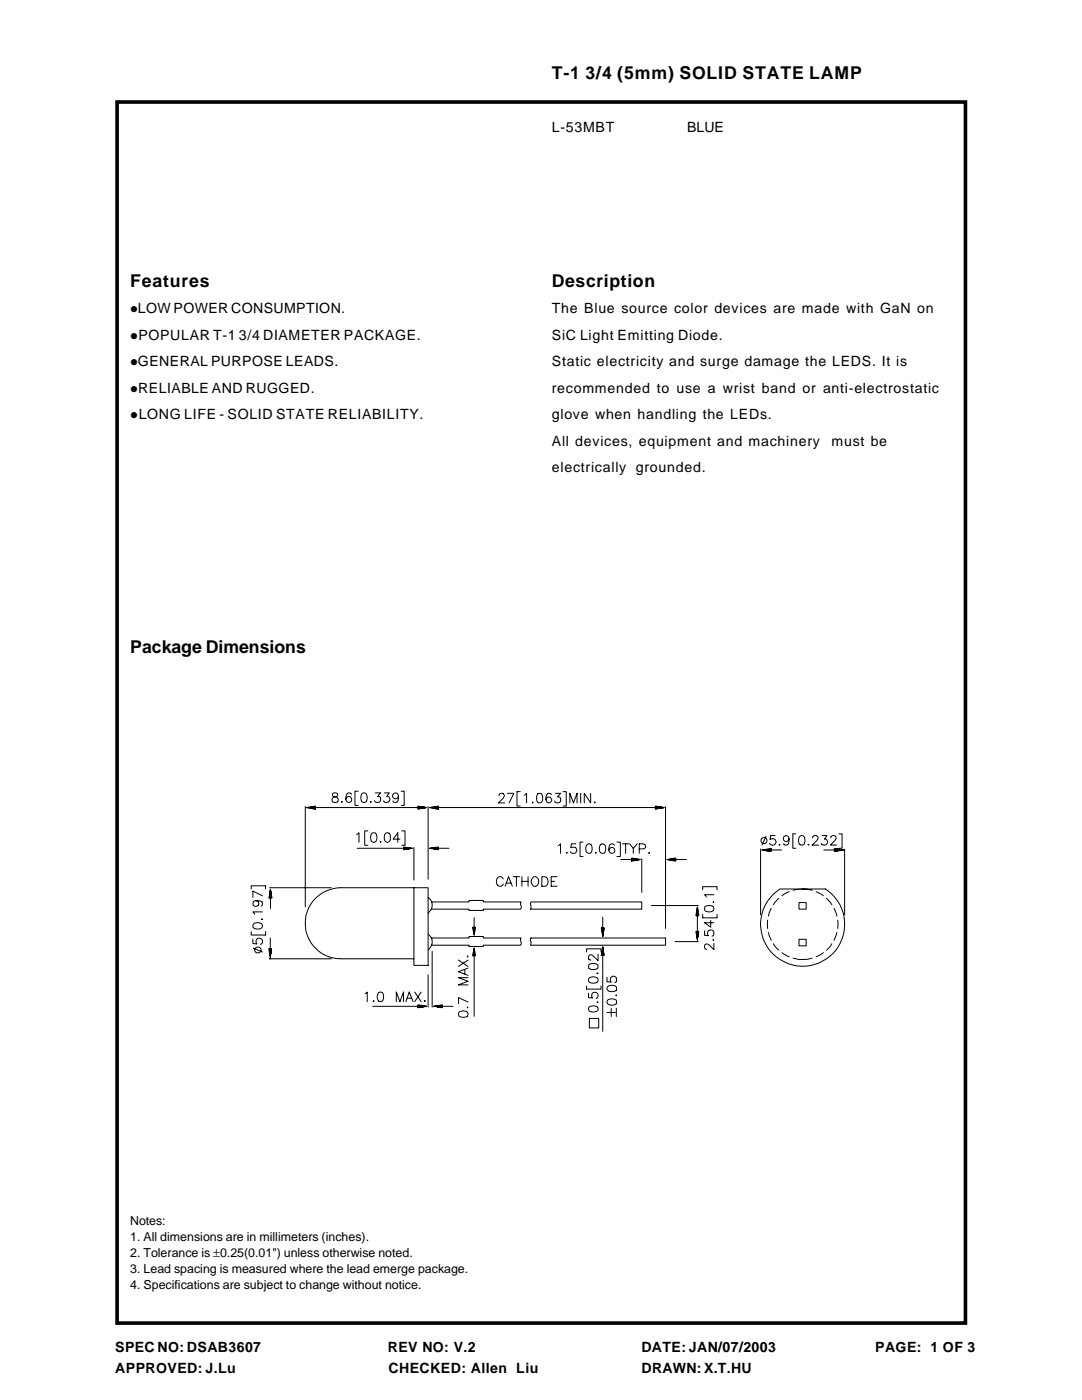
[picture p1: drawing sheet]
<svg xmlns="http://www.w3.org/2000/svg" width="216mm" height="279mm" viewBox="0 0 216 279" stroke-linecap="round" stroke-linejoin="round" font-family="sans-serif">
<path d="M23.4 20.4h169.2v243.6h-169.2z" fill="none" stroke="#000" stroke-width=".72" stroke-linecap="butt"/>
<path d="M48.5 156.2h122.5v51.5h-122.5z" fill="#fff" stroke="#fff" stroke-width=".2"/>
<g fill="none" stroke="#000" stroke-width=".2">
<path d="M66.4 158.3l-.1 .4 .3 .3a.69 .69 0 0 1 .7 .3 .69 .69 0 0 1 0 .8 .66 .66 0 0 1-.7 0 .66 .66 0 0 1-.3-.6 .99 .99 0 0 1 1-.6l.1-.4a.66 .66 0 0 0-1-.2zM68.2 159.9l.1 .2h-.1zM70.1 158.5a.53 .53 0 0 0-.8-.2 1.06 1.06 0 0 0 .4 1.8 .59 .59 0 0 0 .5-.6 .59 .59 0 0 0-.6-.5 .59 .59 0 0 0-.6 .5M71.5 157.9h-.7v2.8h.7M72.3 158.3a.59 .59 0 0 1 .9 .3 .94 .94 0 0 1-.6 1.5 .83 .83 0 0 1-.6-1.1zM74 159.9v.2zM74.9 158.2h1l-.5 .8a.61 .61 0 0 1 .6 .7 .61 .61 0 0 1-.9 .4l-.4-.3M76.7 158.2h1l-.5 .8a.62 .62 0 0 1 .4 1 .62 .62 0 0 1-1.1-.2M79.5 158.9a.59 .59 0 0 0-.6-.7 .59 .59 0 0 0-.6 .7 .59 .59 0 0 0 .6 .5 .59 .59 0 0 0 .6-.5 .87 .87 0 0 1-.7 1.2h-.3l-.1-.2M80.1 157.9h.5v2.8h-.5M99.6 158.8v-.3a.58 .58 0 0 1 .6-.2 .58 .58 0 0 1 .4 .4l-.2 .6-1 .9h1.3M101.3 158.3h1.2l-.9 1.9"/>
<path d="M103.8 158h-.6v2.9h.6M104.6 158.7l.5-.4v1.9M107.3 158.4a.61 .61 0 0 1 .9 .3 .96 .96 0 0 1-.6 1.5 1.06 1.06 0 0 1-.5-1.5zM110 158.6a.5 .5 0 0 0-.8-.2 1.08 1.08 0 0 0 .4 1.8 .58 .58 0 0 0 .5-.6 .58 .58 0 0 0-.6-.5 .58 .58 0 0 0-.6 .5M110.8 158.3h1l-.5 .7a.63 .63 0 0 1 .6 .6 .63 .63 0 0 1-.5 .7 .63 .63 0 0 1-.7-.4M112.4 158h.6v2.9h-.6M115.9 158.3v1.9M117.9 158.3v1.9l-1.3-1.9v1.9M50.1 177.4v-.6h2.9v.6M51.1 179.7a.58 .58 0 0 1 .4 .9 .58 .58 0 0 1-.9 .2 .58 .58 0 0 1 .1-1 1.85 1.85 0 0 1 1.6 .2 .56 .56 0 0 1-.2 .8M52.4 178.8l-1.9-1v1.3M53.8 178.8v.4l.1-1.6 .1 3.7"/>
<path d="M53.8 177.2h12.3M53.9 179.2h.2v-1.3v1.3M54 177.5l.3 1.7h-.6zM60.9 161v20M61.3 161.2h1.6l-1 .1 1 .2v-.6l-1.7 .3 1.7 .3M62.1 161l.8 .1h-1.3M62.7 161.2h20.9M71.2 166.5l.4-.3v1.9M71.3 169.3h10.7l-1.4 .2v.1l1.7-.3-1.7-.3v.6M73.4 165.8h-.6v2.9h.6M74.2 166.3a.61 .61 0 0 1 .9 .2 1 1 0 0 1-.6 1.6 1.25 1.25 0 0 1-.3-1.8zM75.9 168h.1l-.1 .1z"/>
<path d="M77 166.3a.63 .63 0 0 1 .9 .2v.5a.82 .82 0 0 1-.5 1.1h-.2a1.2 1.2 0 0 1-.2-1.8zM79.8 167.5h-1.4l1-1.3v1.9M80.2 165.8h.6v2.9h-.6M80.6 169.2h1.4h-1.4M82.6 177.2v14.1h-14.6a7.1 7.1 0 0 1-7.1-7 7.1 7.1 0 0 1 7.1-7.1h17.4v15.5h-2.8v-1.4M82.6 169.1v6.5M83.4 160.9l1.7 .3-1.7 .3zM84.8 161.1l-1.4-.1v.2h1.5h-1.5M84.9 161.2l-1.5 .1v.1h.4M85.4 179.1l.7 .9h7.5v-.3h2.8v.3h7.6l-.2 .4a.93 .93 0 0 1 .1 1h-7.5v.3h-2.8v-.3h-7.5M85.4 161v14.5M85.7 169.3l1.8-.3v.6z"/>
<path d="M85.9 161.2h1.6v.3l-1.8-.3 1.8-.3v.6l-1.1-.2h1.1M86 169.3h1.5v.2h-.9M86.6 169.2h.9h-1.5M86.7 161l.8 .1h-1.4M87.5 161.2h43.2M87.5 169.3h2.1M100.4 175.4a.64 .64 0 0 0-1-.3 .93 .93 0 0 0-.3 1.2 .93 .93 0 0 0 1.1 .5l.2-.4M100.8 176.9l.7-1.9 .7 1.9M101 176.2h.9M102.4 175h1.3M103 175v1.9M104.1 175v1.9"/>
<path d="M104.1 175.9h1.3M105.4 175v1.9M106.2 175.3a.78 .78 0 0 1 1-.1 .78 .78 0 0 1 .3 .9 .74 .74 0 0 1-.8 .8 .74 .74 0 0 1-.7-.8zM106.2 160.1h.2zM108.1 175a1 1 0 0 1 1.2 .6 1 1 0 0 1-.6 1.3h-.6zM110 175.9h.7M111.2 175h-1.2v1.9h1.2M111.4 168.8l.4-.4v1.9M113 170.2h.2zM113.7 160.2v-1.9l.7 1.9 .7-1.9v1.9M114.9 168.4h-.9l-.1 .8a.68 .68 0 0 1 1 0 .68 .68 0 0 1-.1 1 .68 .68 0 0 1-1-.2M116.3 168.1h-.6v2.8h.6"/>
<path d="M117.2 168.5a.55 .55 0 0 1 .9 .3 1.64 1.64 0 0 1-.2 1.4 .67 .67 0 0 1-.9-.2 1.46 1.46 0 0 1 .2-1.5zM118.6 160.1h.2zM118.8 170.2h.2zM119.9 168.5a.56 .56 0 0 1 .9 .3 1.64 1.64 0 0 1-.2 1.4 .67 .67 0 0 1-.9-.2 1.46 1.46 0 0 1 .2-1.5zM122.6 168.7l-.1-.2a.59 .59 0 0 0-.9 .3 1.1 1.1 0 0 0 .4 1.5 .59 .59 0 0 0 .7-.5 .59 .59 0 0 0-.6-.7 .59 .59 0 0 0-.6 .6M123.1 168.1h.7v2.8h-.7M123.9 171.5l3.5 .1-1.4 .1v.2l1.8-.4-1.8-.3v.7M124.2 168.4h1.3M124.8 168.4v1.9M125.6 168.4l.8 .9M126.4 171.3h-.4v.1l1.6 .1h-1.6M127.1 168.4l-.7 .9v1"/>
<path d="M127.6 169.4h.8a.53 .53 0 0 0 .3-.8l-.3-.2h-.8v1.9M128.1 171.4v6.7M129.5 170.2h.1zM130.8 161l1.3 .1-1.3 .1zM130.8 161.2h1.6M132.5 161.2l-1.7-.3v.6l1.7-.3-1.7 .1v.1h.4M132.8 161v24.3M133.5 171.6h1.3l-.8 .1M134.8 171.3l-1 .1 1 .1h-1.7l1.7-.3v.7l-1.7-.4M134.9 171.5h2.1M140.2 177.6v-.6h2.9v.6M142.5 178.6h-1.9l.3 .4"/>
<path d="M151.8 169.5v13.1M152.1 169.6h3.9M152.9 166.9l-.8 1.8M153.2 169.5h.6M153.8 169.3l-1.7 .3 1.7 .3v-.6v.2h-1.1l-.1 .2 1.2 .1v-.1h-1.2M154.3 178.5l1.3-1.1h9.1a8.4 8.4 0 0 1 2.2 12.1 8.4 8.4 0 0 1-12.2 1.3 8.4 8.4 0 0 1-.4-12.3zM154.6 166.8h-.8l-.1 .8a.69 .69 0 0 1 1 0 .69 .69 0 0 1-.2 1 .69 .69 0 0 1-1-.3M155.4 179.3l-1.1 1.3M155.4 168.6h.3zM157.4 167.4a.64 .64 0 0 0-.6-.6 .59 .59 0 0 0-.5 .5 .59 .59 0 0 0 .5 .6 .59 .59 0 0 0 .6-.5 .87 .87 0 0 1-.7 1.3l-.2-.1-.1-.2M157.5 178l-1.5 .8M158.2 177.7l.4-.1a7.3 7.3 0 0 1 3.5 .1"/>
<path d="M158.8 166.4h-.6v2.9h.6M159.6 166.9a.56 .56 0 0 1 .9 .2 1.64 1.64 0 0 1-.1 1.5 .67 .67 0 0 1-1-.3 1.46 1.46 0 0 1 .2-1.4zM161.2 168.6h.2zM162.1 167.2l.1-.3 .3-.1 .5 .1a.38 .38 0 0 1 .2 .6l-1.1 1.2h1.2M162.9 178l1.4 .8M164 166.8h1l-.5 .7a.64 .64 0 0 1 .6 .9 .64 .64 0 0 1-1.1 .2l-.1-.3M164.4 169.6h2.1M164.9 179.3l1.1 1.3M165.8 167.2l.1-.3 .2-.1 .7 .1a.66 .66 0 0 1-.2 .9l-.9 .9h1.2M166.5 169.3l1.8 .3-1.8 .3v-.6v.2h1.2l-1.2 .1h1.8l-1.8 .1v.1h.7M167.4 166.4h.6v2.9h-.6M168.5 169.5v13.1"/>
<path d="M50.1 185.9v.7h2.9v-.7M50.5 187.4v.9l.8 .1a.66 .66 0 0 1-.1-1 .66 .66 0 0 1 1 .1 .66 .66 0 0 1-.2 1M50.5 184.4a1.19 1.19 0 0 1 1.9 .3v.2a1.09 1.09 0 0 1-1.9 0zM50.5 189.2l1.9 .8M52.2 183.4h.2zM52.4 182h-1.9l.3 .5M53.8 190.1v-.8v1.4M53.9 187.2v2.1M54 191.3h-.2h12.3M54.1 189.3v1v-1h-.2v1.8l-.3-1.8h.6l-.3 1.8M72.9 198.3l.4-.3v1.9M74.5 199.8h.1l-.1 .1z"/>
<path d="M75.5 198.1a.67 .67 0 0 1 1 .2 1.25 1.25 0 0 1-.5 1.6h-.2a1.23 1.23 0 0 1-.3-1.8zM79.1 199.9v-1.9l.7 1.9 .7-1.9v1.9M81 199.9l.7-1.9 .7 1.9M81.2 199.2h.9M82.8 198l1.2 1.9M84 198l-1.2 1.9M84.8 199.7l.1 .1-.1 .1zM85.4 186.4l.7 1v-.2h7.5v-.3h2.8v.3h7.6l-.2 .5 .2 .6-.1 .3h-7.5v.3h-2.8v-.3h-7.5M85.4 194.5v6.5M86.1 187.4a1.91 1.91 0 0 1-.7 2.1M86.1 180a1.91 1.91 0 0 1-.7 2.2M86.2 189.9v11.1"/>
<path d="M91.5 191.6l1.9 1.3M92.8 193.5v.9M93.3 190.8v.2zM93.4 200l-1.9-.9v1.2M93.4 195.1h-1.9l1.9 .7-1.9 .8h1.9M93.4 193.2l-1.9 .7 1.9 .7M93.4 191.6l-1.9 1.3M94.3 185.1l.3 1.5 .3-1.5h-.6h.1v.5M94.6 183.1v1.9l-.2 .1 .1 1.1M94.6 189.2l-.3 1.6h.6l-.3-1.6v1.6l-.1-1.1-.1 1.1M94.6 189.4l.1 1.4M94.6 190.8v12"/>
<path d="M94.7 185.9l-.1-.8v1.4M105.9 187.2h26.9v1.4h-26.9zM106 180h22.1v1.4h-22.2l.1-.5-.2-.6zM117.1 196.8v.6h2.8v-.6M117.1 190v-.6h2.8v.6M117.4 198.2v.9l.8 .1a.66 .66 0 0 1 0-1 .66 .66 0 0 1 1 .1 .66 .66 0 0 1-.2 1M117.5 195.2a1.2 1.2 0 0 1 1.8 .3v.2a1.09 1.09 0 0 1-1.5 .4 .61 .61 0 0 1-.3-.9zM117.5 192.5a1.57 1.57 0 0 1 1.8 0 .61 .61 0 0 1-.3 .9 1.64 1.64 0 0 1-1.5-.1zM119.1 200h.2zM119.1 194.3l.2-.2v.2zM119.3 190.5v1.2l-.9-.9a.57 .57 0 0 0-.9-.1v.8l.4 .1M120 190.7l.3-1.8 .3 1.8h-.6h.1l.1-1.4 .1 16.5"/>
<path d="M120.1 186v-.8h.1v1.3M120.3 183v2.1M120.5 190.2l-.1 .5-.1-1.6v1.6M120.5 185.2l-.1 1-.1-1v1.7l-.3-1.7h.6l-.3 1.7M121.1 195v.9l.9 .1a.67 .67 0 0 1-.1-1 .67 .67 0 0 1 1 .1 .67 .67 0 0 1-.2 1M121.2 199.6a1.57 1.57 0 0 1 1.8 0 .68 .68 0 0 1-.3 .9 1 1 0 0 1-1.6-.6zM121.2 196.9a1.39 1.39 0 0 1 1.8 0 .7 .7 0 0 1-.3 .9 1.28 1.28 0 0 1-1.6-.4zM122.9 198.6h.1zM130 180.7h9.3M134.7 187.9h4.6M139 186.7l.1-.8v1.3M139.1 181l-.2 1.8h.5l-.3-1.8 .1 1.8h-.1v-1.4l-.1 .5v.9h.1v4.8l.3-1.7h-.5l.2 1.7"/>
<path d="M139.2 185.9h.2l-.1 1zM139.2 181.1l.1 1.7 .1-.5M140.2 182.5v.7h2.9v-.7M140.6 185.8v.8l.8 .1a.66 .66 0 0 1 0-1 .66 .66 0 0 1 1 .2 .66 .66 0 0 1-.3 1M140.6 181a1.59 1.59 0 0 1 1.8 0 .64 .64 0 0 1-.3 .9 1.53 1.53 0 0 1-1.5-.2zM141.8 183.7v1.3l-1.2-.9h1.9M142.3 180h.2zM142.4 187.5v.2zM142.5 188.3v1.2l-1.4-1.1-.5 .2v.7l.4 .2M153.2 183.6v1.7M153.3 186.1l.6 1.6M153.9 181.3l-.6 1.5"/>
<path d="M154.3 188.3l1.1 1.3M156 190.1l1.5 .8M158.2 191.2l.4 .1a7.3 7.3 0 0 0 3.5-.1M159.4 187.5h1.5v1.3h-1.5zM159.4 180.1h1.5v1.3h-1.5zM164.3 190.1l-1.4 .8M166 188.3l-1.1 1.3M166.4 181.3l.6 1.5M167 186.1l-.6 1.6M167.2 183.6v1.7M74.4 200.8h10.6M83.4 200.7h1.3l-1.3 .1z"/>
<path d="M85.1 200.8l-1.7 .3v-.6l1.7 .3-1.7 .2h.4M86.5 200.8l1.8 .3v-.6l-1.8 .3h1.8v.2h-1.1h1.1M87.5 200.7h.8h-1.3M88.3 200.8h2.1M91.6 202.1a1.19 1.19 0 0 1 1.8 .2l-.1 .5a1.57 1.57 0 0 1-1.7 0zM93.2 201h.2zM117.5 201a1.57 1.57 0 0 1 1.8 0 .61 .61 0 0 1-.3 .9 1.64 1.64 0 0 1-1.5-.2zM117.6 203.2h1.9v1.9h-1.9zM121.1 202.1h1.7M122 201.2v1.7M123 201.2v1.7"/>
<circle cx="152.4" cy="167.8" r=".61"/>
<circle cx="51.5" cy="189.6" r=".61"/>
</g>
<g font-size="3.5">
<text x="110.1" y="15.7">T-1 3/4 (5mm) SOLID STATE LAMP</text>
<text x="26" y="57.2">Features</text>
<text x="110.1" y="57.2">Description</text>
<text x="26" y="130.3">Package Dimensions</text>
</g>
<g font-size="2.8">
<text x="110.1" y="26.2">L-53MBT</text>
<text x="137.1" y="26.2">BLUE</text>
<text x="27.5" y="62.5">LOW POWER CONSUMPTION.</text>
<text x="110.1" y="62.5">The Blue source color devices are made with GaN on</text>
<text x="27.6" y="67.8">POPULAR T-1 3/4 DIAMETER PACKAGE.</text>
<text x="110.1" y="67.8">SiC Light Emitting Diode.</text>
<text x="27.5" y="73.1">GENERAL PURPOSE LEADS.</text>
<text x="110.1" y="73.1">Static electricity and surge damage the LEDS. It is</text>
<text x="27.6" y="78.4">RELIABLE AND RUGGED.</text>
<text x="27.7" y="83.7">LONG LIFE - SOLID STATE RELIABILITY.</text>
<text x="110.1" y="78.4">recommended to use a wrist band or anti-electrostatic</text>
<text x="110.1" y="83.7">glove when handling the LEDs.</text>
<text x="110.1" y="89">All devices, equipment and machinery</text>
<text x="165.9" y="89">must be</text>
<text x="110.1" y="94.3">electrically grounded.</text>
<text x="23" y="269.8">SPEC NO: DSAB3607</text>
<text x="77.4" y="269.8">REV NO: V.2</text>
<text x="128" y="269.8">DATE: JAN/07/2003</text>
<text x="174.6" y="269.8">PAGE: 1 OF 3</text>
<text x="23" y="274.1">APPROVED: J.Lu</text>
<text x="77.5" y="274.1">CHECKED: Allen Liu</text>
<text x="128" y="274.1">DRAWN: X.T.HU</text>
</g>
<g font-size="2.5">
<text x="26" y="244.5">Notes:</text>
<text x="26" y="247.7">1. All dimensions are in millimeters (inches).</text>
<text x="26" y="250.9">2. Tolerance is ±0.25(0.01&quot;) unless otherwise noted.</text>
<text x="26" y="254">3. Lead spacing is measured where the lead emerge package.</text>
<text x="26" y="257.2">4. Specifications are subject to change without notice.</text>
</g>
<g font-size="2.1">
<text x="26" y="62.5">!</text>
<text x="26" y="67.8">!</text>
<text x="26" y="73.1">!</text>
<text x="26" y="78.4">!</text>
<text x="26" y="83.7">!</text>
</g>
</svg>
